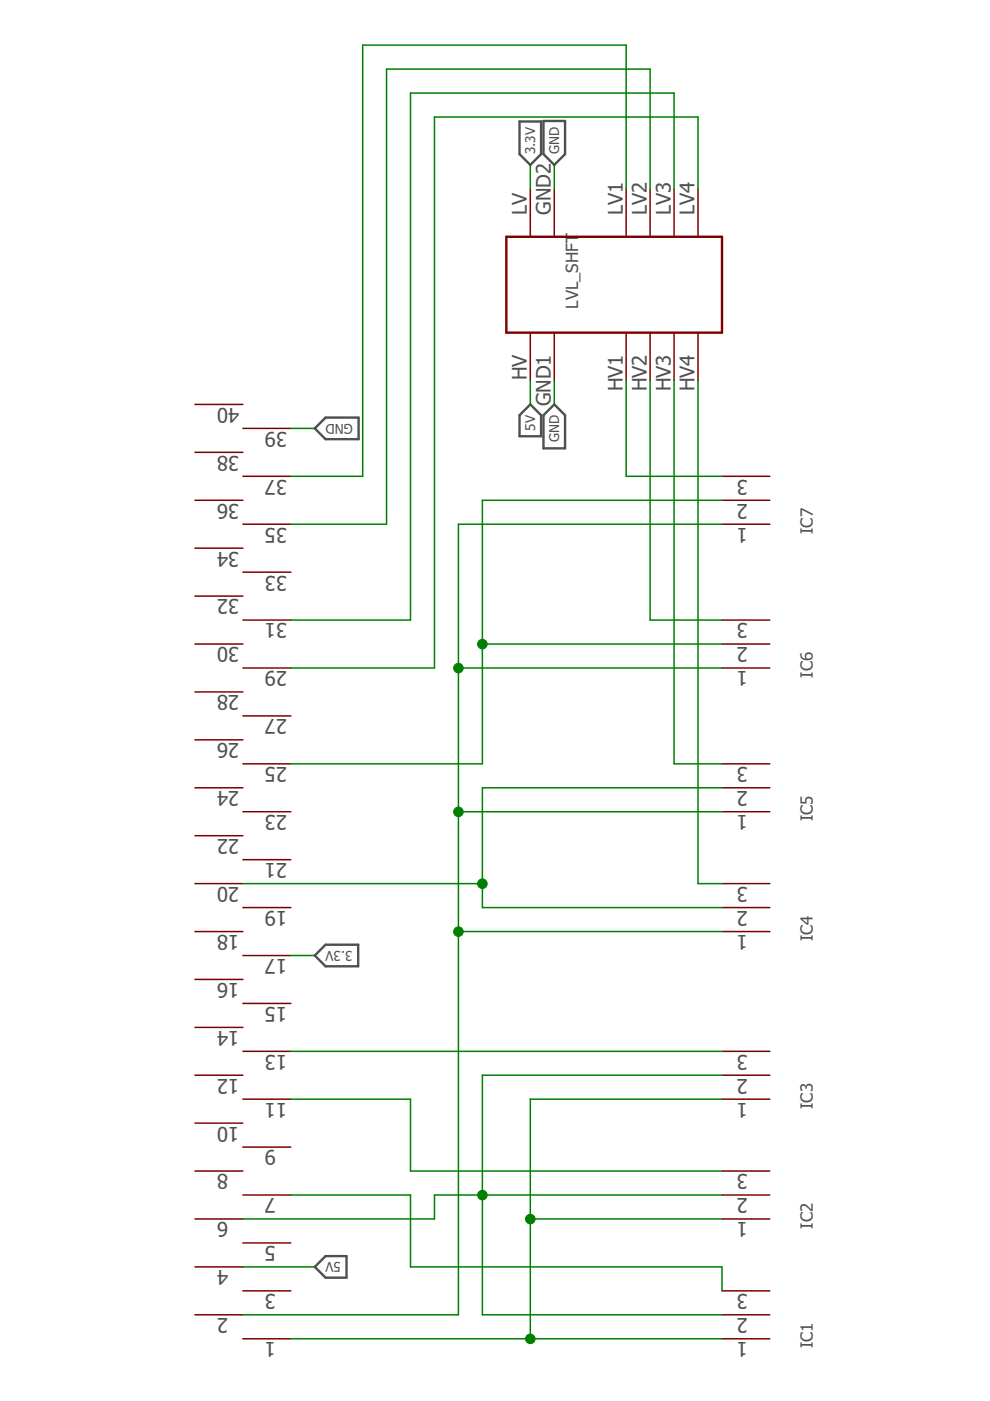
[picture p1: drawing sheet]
<?xml version="1.0" encoding="utf-8"?>
<!DOCTYPE eagle SYSTEM "eagle.dtd">
<eagle version="7.7.0">
<drawing>
<settings>
<setting alwaysvectorfont="no"/>
<setting verticaltext="up"/>
</settings>
<grid distance="0.1" unitdist="inch" unit="inch" style="lines" multiple="1" display="no" altdistance="0.01" altunitdist="inch" altunit="inch"/>
<schematic xreflabel="%F%N/%S.%C%R" xrefpart="/%S.%C%R">
<libraries>
<library name="40goldpin_2_54mm">
<symbols>
<symbol name="40_PIN_2.54MM">
<pin name="P$1" x="-48.26" y="-10.16" visible="pad" length="middle" swaplevel="1" rot="R90"/>
<pin name="P$2" x="-45.72" y="-5.08" visible="pad" length="middle" swaplevel="1" rot="R90"/>
<pin name="P$3" x="-43.18" y="-10.16" visible="pad" length="middle" swaplevel="1" rot="R90"/>
<pin name="P$4" x="-40.64" y="-5.08" visible="pad" length="middle" swaplevel="1" rot="R90"/>
<pin name="P$5" x="-38.1" y="-10.16" visible="pad" length="middle" swaplevel="1" rot="R90"/>
<pin name="P$6" x="-35.56" y="-5.08" visible="pad" length="middle" swaplevel="1" rot="R90"/>
<pin name="P$7" x="-33.02" y="-10.16" visible="pad" length="middle" swaplevel="1" rot="R90"/>
<pin name="P$8" x="-30.48" y="-5.08" visible="pad" length="middle" swaplevel="1" rot="R90"/>
<pin name="P$9" x="-27.94" y="-10.16" visible="pad" length="middle" swaplevel="1" rot="R90"/>
<pin name="P$10" x="-25.4" y="-5.08" visible="pad" length="middle" swaplevel="1" rot="R90"/>
<pin name="P$11" x="-22.86" y="-10.16" visible="pad" length="middle" swaplevel="1" rot="R90"/>
<pin name="P$12" x="-20.32" y="-5.08" visible="pad" length="middle" swaplevel="1" rot="R90"/>
<pin name="P$13" x="-17.78" y="-10.16" visible="pad" length="middle" swaplevel="1" rot="R90"/>
<pin name="P$14" x="-15.24" y="-5.08" visible="pad" length="middle" swaplevel="1" rot="R90"/>
<pin name="P$15" x="-12.7" y="-10.16" visible="pad" length="middle" swaplevel="1" rot="R90"/>
<pin name="P$16" x="-10.16" y="-5.08" visible="pad" length="middle" swaplevel="1" rot="R90"/>
<pin name="P$17" x="-7.62" y="-10.16" visible="pad" length="middle" swaplevel="1" rot="R90"/>
<pin name="P$18" x="-5.08" y="-5.08" visible="pad" length="middle" swaplevel="1" rot="R90"/>
<pin name="P$19" x="-2.54" y="-10.16" visible="pad" length="middle" swaplevel="1" rot="R90"/>
<pin name="P$20" x="0" y="-5.08" visible="pad" length="middle" swaplevel="1" rot="R90"/>
<pin name="P$21" x="2.54" y="-10.16" visible="pad" length="middle" swaplevel="1" rot="R90"/>
<pin name="P$22" x="5.08" y="-5.08" visible="pad" length="middle" swaplevel="1" rot="R90"/>
<pin name="P$23" x="7.62" y="-10.16" visible="pad" length="middle" swaplevel="1" rot="R90"/>
<pin name="P$24" x="10.16" y="-5.08" visible="pad" length="middle" swaplevel="1" rot="R90"/>
<pin name="P$25" x="12.7" y="-10.16" visible="pad" length="middle" swaplevel="1" rot="R90"/>
<pin name="P$26" x="15.24" y="-5.08" visible="pad" length="middle" swaplevel="1" rot="R90"/>
<pin name="P$27" x="17.78" y="-10.16" visible="pad" length="middle" swaplevel="1" rot="R90"/>
<pin name="P$28" x="20.32" y="-5.08" visible="pad" length="middle" swaplevel="1" rot="R90"/>
<pin name="P$29" x="22.86" y="-10.16" visible="pad" length="middle" swaplevel="1" rot="R90"/>
<pin name="P$30" x="25.4" y="-5.08" visible="pad" length="middle" swaplevel="1" rot="R90"/>
<pin name="P$31" x="27.94" y="-10.16" visible="pad" length="middle" swaplevel="1" rot="R90"/>
<pin name="P$32" x="30.48" y="-5.08" visible="pad" length="middle" swaplevel="1" rot="R90"/>
<pin name="P$33" x="33.02" y="-10.16" visible="pad" length="middle" swaplevel="1" rot="R90"/>
<pin name="P$34" x="35.56" y="-5.08" visible="pad" length="middle" swaplevel="1" rot="R90"/>
<pin name="P$35" x="38.1" y="-10.16" visible="pad" length="middle" swaplevel="1" rot="R90"/>
<pin name="P$36" x="40.64" y="-5.08" visible="pad" length="middle" swaplevel="1" rot="R90"/>
<pin name="P$37" x="43.18" y="-10.16" visible="pad" length="middle" swaplevel="1" rot="R90"/>
<pin name="P$38" x="45.72" y="-5.08" visible="pad" length="middle" swaplevel="1" rot="R90"/>
<pin name="P$39" x="48.26" y="-10.16" visible="pad" length="middle" swaplevel="1" rot="R90"/>
<pin name="P$40" x="50.8" y="-5.08" visible="pad" length="middle" swaplevel="1" rot="R90"/>
</symbol>
</symbols>
<devicesets>
<deviceset name="40_PIN_2.54MM" prefix="IC">
<gates>
<gate name="GP" symbol="40_PIN_2.54MM" x="-2.54" y="-2.54" addlevel="can" swaplevel="1"/>
</gates>
<devices>
<device name="" package="40_PIN_2.54MM">
<connects>
<connect gate="GP" pin="P$1" pad="1"/>
<connect gate="GP" pin="P$10" pad="10"/>
<connect gate="GP" pin="P$11" pad="11"/>
<connect gate="GP" pin="P$12" pad="12"/>
<connect gate="GP" pin="P$13" pad="13"/>
<connect gate="GP" pin="P$14" pad="14"/>
<connect gate="GP" pin="P$15" pad="15"/>
<connect gate="GP" pin="P$16" pad="16"/>
<connect gate="GP" pin="P$17" pad="17"/>
<connect gate="GP" pin="P$18" pad="18"/>
<connect gate="GP" pin="P$19" pad="19"/>
<connect gate="GP" pin="P$2" pad="2"/>
<connect gate="GP" pin="P$20" pad="20"/>
<connect gate="GP" pin="P$21" pad="21"/>
<connect gate="GP" pin="P$22" pad="22"/>
<connect gate="GP" pin="P$23" pad="23"/>
<connect gate="GP" pin="P$24" pad="24"/>
<connect gate="GP" pin="P$25" pad="25"/>
<connect gate="GP" pin="P$26" pad="26"/>
<connect gate="GP" pin="P$27" pad="27"/>
<connect gate="GP" pin="P$28" pad="28"/>
<connect gate="GP" pin="P$29" pad="29"/>
<connect gate="GP" pin="P$3" pad="3"/>
<connect gate="GP" pin="P$30" pad="30"/>
<connect gate="GP" pin="P$31" pad="31"/>
<connect gate="GP" pin="P$32" pad="32"/>
<connect gate="GP" pin="P$33" pad="33"/>
<connect gate="GP" pin="P$34" pad="34"/>
<connect gate="GP" pin="P$35" pad="35"/>
<connect gate="GP" pin="P$36" pad="36"/>
<connect gate="GP" pin="P$37" pad="37"/>
<connect gate="GP" pin="P$38" pad="38"/>
<connect gate="GP" pin="P$39" pad="39"/>
<connect gate="GP" pin="P$4" pad="4"/>
<connect gate="GP" pin="P$40" pad="40"/>
<connect gate="GP" pin="P$5" pad="5"/>
<connect gate="GP" pin="P$6" pad="6"/>
<connect gate="GP" pin="P$7" pad="7"/>
<connect gate="GP" pin="P$8" pad="8"/>
<connect gate="GP" pin="P$9" pad="9"/>
</connects>
<technologies>
<technology name=""/>
</technologies>
</device>
</devices>
</deviceset>
</devicesets>
</library>
<library name="Screw_connector">
<symbols>
<symbol name="3,5MM_3PIN">
<pin name="P$1" x="-2.54" y="-7.62" visible="pad" length="middle" swaplevel="1" rot="R90"/>
<pin name="P$2" x="0" y="-7.62" visible="pad" length="middle" swaplevel="1" rot="R90"/>
<pin name="P$3" x="2.54" y="-7.62" visible="pad" length="middle" swaplevel="1" rot="R90"/>
<text x="-3.556" y="0.762" size="1.27" layer="95">&gt;NAME</text>
</symbol>
</symbols>
<devicesets>
<deviceset name="3,5MM_3PIN" prefix="IC">
<gates>
<gate name="G$1" symbol="3,5MM_3PIN" x="0" y="0" swaplevel="1"/>
</gates>
<devices>
<device name="" package="3,5MM_3PIN">
<connects>
<connect gate="G$1" pin="P$1" pad="1"/>
<connect gate="G$1" pin="P$2" pad="2"/>
<connect gate="G$1" pin="P$3" pad="3"/>
</connects>
<technologies>
<technology name=""/>
</technologies>
</device>
</devices>
</deviceset>
</devicesets>
</library>
<library name="level_shifter_MOD12">
<symbols>
<symbol name="LVL_SHIFTER_4CH">
<pin name="HV1" x="-10.16" y="-2.54" visible="pad" length="middle"/>
<pin name="HV2" x="-10.16" y="-5.08" visible="pad" length="middle"/>
<pin name="HV3" x="-10.16" y="-7.62" visible="pad" length="middle"/>
<pin name="HV4" x="-10.16" y="-10.16" visible="pad" length="middle"/>
<pin name="LV1" x="10.16" y="-2.54" visible="pad" length="middle" rot="R180"/>
<pin name="LV2" x="10.16" y="-5.08" visible="pad" length="middle" rot="R180"/>
<pin name="LV3" x="10.16" y="-7.62" visible="pad" length="middle" rot="R180"/>
<pin name="LV4" x="10.16" y="-10.16" visible="pad" length="middle" rot="R180"/>
<pin name="HV" x="-10.16" y="7.62" visible="pad" length="middle"/>
<pin name="LV" x="10.16" y="7.62" visible="pad" length="middle" rot="R180"/>
<pin name="GND1" x="-10.16" y="5.08" visible="pad" length="middle"/>
<pin name="GND2" x="10.16" y="5.08" visible="pad" length="middle" rot="R180"/>
<wire x1="-5.08" y1="10.16" x2="5.08" y2="10.16" width="0.254" layer="94"/>
<wire x1="5.08" y1="10.16" x2="5.08" y2="-12.7" width="0.254" layer="94"/>
<wire x1="5.08" y1="-12.7" x2="-5.08" y2="-12.7" width="0.254" layer="94"/>
<wire x1="-5.08" y1="-12.7" x2="-5.08" y2="10.16" width="0.254" layer="94"/>
<text x="-2.54" y="2.54" size="1.27" layer="95">&gt;NAME</text>
</symbol>
</symbols>
<devicesets>
<deviceset name="LVL_SHIFTER_4CH">
<gates>
<gate name="G$1" symbol="LVL_SHIFTER_4CH" x="0" y="0"/>
</gates>
<devices>
<device name="" package="LVL_SHIFTER_4CH">
<connects>
<connect gate="G$1" pin="GND1" pad="GND1"/>
<connect gate="G$1" pin="GND2" pad="GND2"/>
<connect gate="G$1" pin="HV" pad="HV"/>
<connect gate="G$1" pin="HV1" pad="HV1"/>
<connect gate="G$1" pin="HV2" pad="HV2"/>
<connect gate="G$1" pin="HV3" pad="HV3"/>
<connect gate="G$1" pin="HV4" pad="HV4"/>
<connect gate="G$1" pin="LV" pad="LV"/>
<connect gate="G$1" pin="LV1" pad="LV1"/>
<connect gate="G$1" pin="LV2" pad="LV2"/>
<connect gate="G$1" pin="LV3" pad="LV3"/>
<connect gate="G$1" pin="LV4" pad="LV4"/>
</connects>
<technologies>
<technology name=""/>
</technologies>
</device>
</devices>
</deviceset>
</devicesets>
</library>
</libraries>
<attributes>
</attributes>
<variantdefs>
</variantdefs>
<classes>
<class number="0" name="default" width="0" drill="0">
</class>
</classes>
<parts>
<part name="IC17" library="40goldpin_2_54mm" deviceset="40_PIN_2.54MM" device=""/>
<part name="IC1" library="Screw_connector" deviceset="3,5MM_3PIN" device=""/>
<part name="IC2" library="Screw_connector" deviceset="3,5MM_3PIN" device=""/>
<part name="IC3" library="Screw_connector" deviceset="3,5MM_3PIN" device=""/>
<part name="IC4" library="Screw_connector" deviceset="3,5MM_3PIN" device=""/>
<part name="IC5" library="Screw_connector" deviceset="3,5MM_3PIN" device=""/>
<part name="IC6" library="Screw_connector" deviceset="3,5MM_3PIN" device=""/>
<part name="IC7" library="Screw_connector" deviceset="3,5MM_3PIN" device=""/>
<part name="LVL_SHFT" library="level_shifter_MOD12" deviceset="LVL_SHIFTER_4CH" device=""/>
</parts>
<sheets>
<sheet>
<plain>
</plain>
<instances>
<instance part="IC17" gate="GP" x="58.42" y="152.4"/>
<instance part="IC1" gate="G$1" x="12.7" y="88.9" rot="MR180"/>
<instance part="IC2" gate="G$1" x="25.4" y="88.9" rot="MR180"/>
<instance part="IC3" gate="G$1" x="38.1" y="88.9" rot="MR180"/>
<instance part="IC4" gate="G$1" x="55.88" y="88.9" rot="MR180"/>
<instance part="IC5" gate="G$1" x="68.58" y="88.9" rot="MR180"/>
<instance part="IC6" gate="G$1" x="83.82" y="88.9" rot="MR180"/>
<instance part="IC7" gate="G$1" x="99.06" y="88.9" rot="MR180"/>
<instance part="LVL_SHFT" gate="G$1" x="121.92" y="109.22"/>
</instances>
<busses>
</busses>
<nets>
<net name="3.3V2" class="0">
<segment>
<pinref part="IC17" gate="GP" pin="P$1"/>
<wire x1="10.16" y1="142.24" x2="10.16" y2="116.84" width="0.1524" layer="91"/>
<wire x1="10.16" y1="116.84" x2="10.16" y2="96.52" width="0.1524" layer="91"/>
<wire x1="10.16" y1="116.84" x2="22.86" y2="116.84" width="0.1524" layer="91"/>
<junction x="10.16" y="116.84"/>
<wire x1="22.86" y1="96.52" x2="22.86" y2="116.84" width="0.1524" layer="91"/>
<wire x1="22.86" y1="116.84" x2="35.56" y2="116.84" width="0.1524" layer="91"/>
<junction x="22.86" y="116.84"/>
<wire x1="35.56" y1="96.52" x2="35.56" y2="116.84" width="0.1524" layer="91"/>
<pinref part="IC1" gate="G$1" pin="P$1"/>
<pinref part="IC2" gate="G$1" pin="P$1"/>
<pinref part="IC3" gate="G$1" pin="P$1"/>
</segment>
</net>
<net name="N$2" class="0">
<segment>
<pinref part="IC17" gate="GP" pin="P$2"/>
<wire x1="12.7" y1="147.32" x2="12.7" y2="124.46" width="0.1524" layer="91"/>
<wire x1="12.7" y1="124.46" x2="53.34" y2="124.46" width="0.1524" layer="91"/>
<wire x1="53.34" y1="124.46" x2="53.34" y2="96.52" width="0.1524" layer="91"/>
<wire x1="53.34" y1="124.46" x2="66.04" y2="124.46" width="0.1524" layer="91"/>
<wire x1="66.04" y1="124.46" x2="66.04" y2="96.52" width="0.1524" layer="91"/>
<junction x="53.34" y="124.46"/>
<wire x1="66.04" y1="124.46" x2="81.28" y2="124.46" width="0.1524" layer="91"/>
<wire x1="81.28" y1="124.46" x2="81.28" y2="96.52" width="0.1524" layer="91"/>
<junction x="66.04" y="124.46"/>
<wire x1="81.28" y1="124.46" x2="96.52" y2="124.46" width="0.1524" layer="91"/>
<wire x1="96.52" y1="124.46" x2="96.52" y2="96.52" width="0.1524" layer="91"/>
<junction x="81.28" y="124.46"/>
<pinref part="IC4" gate="G$1" pin="P$1"/>
<pinref part="IC5" gate="G$1" pin="P$1"/>
<pinref part="IC6" gate="G$1" pin="P$1"/>
<pinref part="IC7" gate="G$1" pin="P$1"/>
</segment>
</net>
<net name="N$3" class="0">
<segment>
<wire x1="25.4" y1="121.92" x2="12.7" y2="121.92" width="0.1524" layer="91"/>
<wire x1="12.7" y1="121.92" x2="12.7" y2="96.52" width="0.1524" layer="91"/>
<wire x1="25.4" y1="96.52" x2="25.4" y2="121.92" width="0.1524" layer="91"/>
<wire x1="25.4" y1="121.92" x2="38.1" y2="121.92" width="0.1524" layer="91"/>
<junction x="25.4" y="121.92"/>
<wire x1="25.4" y1="121.92" x2="25.4" y2="127" width="0.1524" layer="91"/>
<pinref part="IC17" gate="GP" pin="P$6"/>
<wire x1="25.4" y1="127" x2="22.86" y2="127" width="0.1524" layer="91"/>
<wire x1="22.86" y1="127" x2="22.86" y2="147.32" width="0.1524" layer="91"/>
<pinref part="IC1" gate="G$1" pin="P$2"/>
<pinref part="IC2" gate="G$1" pin="P$2"/>
<pinref part="IC3" gate="G$1" pin="P$2"/>
<wire x1="38.1" y1="121.92" x2="38.1" y2="96.52" width="0.1524" layer="91"/>
</segment>
</net>
<net name="N$4" class="0">
<segment>
<pinref part="IC17" gate="GP" pin="P$20"/>
<wire x1="58.42" y1="147.32" x2="58.42" y2="121.92" width="0.1524" layer="91"/>
<wire x1="58.42" y1="121.92" x2="55.88" y2="121.92" width="0.1524" layer="91"/>
<wire x1="58.42" y1="121.92" x2="68.58" y2="121.92" width="0.1524" layer="91"/>
<junction x="58.42" y="121.92"/>
<pinref part="IC4" gate="G$1" pin="P$2"/>
<wire x1="55.88" y1="121.92" x2="55.88" y2="96.52" width="0.1524" layer="91"/>
<pinref part="IC5" gate="G$1" pin="P$2"/>
<wire x1="68.58" y1="121.92" x2="68.58" y2="96.52" width="0.1524" layer="91"/>
</segment>
</net>
<net name="N$5" class="0">
<segment>
<pinref part="IC17" gate="GP" pin="P$25"/>
<wire x1="71.12" y1="142.24" x2="71.12" y2="121.92" width="0.1524" layer="91"/>
<wire x1="71.12" y1="121.92" x2="83.82" y2="121.92" width="0.1524" layer="91"/>
<pinref part="IC7" gate="G$1" pin="P$2"/>
<wire x1="83.82" y1="121.92" x2="99.06" y2="121.92" width="0.1524" layer="91"/>
<wire x1="99.06" y1="121.92" x2="99.06" y2="96.52" width="0.1524" layer="91"/>
<pinref part="IC6" gate="G$1" pin="P$2"/>
<wire x1="83.82" y1="96.52" x2="83.82" y2="121.92" width="0.1524" layer="91"/>
<junction x="83.82" y="121.92"/>
</segment>
</net>
<net name="GND" class="0">
<segment>
<pinref part="IC17" gate="GP" pin="P$39"/>
<wire x1="106.68" y1="142.24" x2="106.68" y2="139.7" width="0.1524" layer="91"/>
<label x="106.68" y="139.7" size="1.016" layer="95" rot="R270" xref="yes"/>
</segment>
<segment>
<pinref part="LVL_SHFT" gate="G$1" pin="GND2"/>
<wire x1="132.08" y1="114.3" x2="134.62" y2="114.3" width="0.1524" layer="91"/>
<label x="134.62" y="114.3" size="1.016" layer="95" xref="yes"/>
</segment>
<segment>
<pinref part="LVL_SHFT" gate="G$1" pin="GND1"/>
<wire x1="111.76" y1="114.3" x2="109.22" y2="114.3" width="0.1524" layer="91"/>
<label x="109.22" y="114.3" size="1.016" layer="95" rot="R180" xref="yes"/>
</segment>
</net>
<net name="3.3V" class="0">
<segment>
<pinref part="LVL_SHFT" gate="G$1" pin="LV"/>
<wire x1="132.08" y1="116.84" x2="134.62" y2="116.84" width="0.1524" layer="91"/>
<label x="134.62" y="116.84" size="1.016" layer="95" xref="yes"/>
</segment>
<segment>
<pinref part="IC17" gate="GP" pin="P$17"/>
<wire x1="50.8" y1="142.24" x2="50.8" y2="139.7" width="0.1524" layer="91"/>
<label x="50.8" y="139.7" size="1.016" layer="95" rot="R270" xref="yes"/>
</segment>
</net>
<net name="5V" class="0">
<segment>
<pinref part="LVL_SHFT" gate="G$1" pin="HV"/>
<wire x1="111.76" y1="116.84" x2="109.22" y2="116.84" width="0.1524" layer="91"/>
<label x="109.22" y="116.84" size="1.016" layer="95" rot="R180" xref="yes"/>
</segment>
<segment>
<pinref part="IC17" gate="GP" pin="P$4"/>
<wire x1="17.78" y1="147.32" x2="17.78" y2="139.7" width="0.1524" layer="91"/>
<label x="17.78" y="139.7" size="1.016" layer="95" rot="R270" xref="yes"/>
</segment>
</net>
<net name="N$6" class="0">
<segment>
<pinref part="IC7" gate="G$1" pin="P$3"/>
<wire x1="101.6" y1="96.52" x2="101.6" y2="106.68" width="0.1524" layer="91"/>
<pinref part="LVL_SHFT" gate="G$1" pin="HV1"/>
<wire x1="101.6" y1="106.68" x2="111.76" y2="106.68" width="0.1524" layer="91"/>
</segment>
</net>
<net name="N$7" class="0">
<segment>
<pinref part="LVL_SHFT" gate="G$1" pin="HV2"/>
<pinref part="IC6" gate="G$1" pin="P$3"/>
<wire x1="111.76" y1="104.14" x2="86.36" y2="104.14" width="0.1524" layer="91"/>
<wire x1="86.36" y1="104.14" x2="86.36" y2="96.52" width="0.1524" layer="91"/>
</segment>
</net>
<net name="N$8" class="0">
<segment>
<pinref part="LVL_SHFT" gate="G$1" pin="HV3"/>
<pinref part="IC5" gate="G$1" pin="P$3"/>
<wire x1="111.76" y1="101.6" x2="71.12" y2="101.6" width="0.1524" layer="91"/>
<wire x1="71.12" y1="101.6" x2="71.12" y2="96.52" width="0.1524" layer="91"/>
</segment>
</net>
<net name="N$9" class="0">
<segment>
<pinref part="LVL_SHFT" gate="G$1" pin="HV4"/>
<pinref part="IC4" gate="G$1" pin="P$3"/>
<wire x1="111.76" y1="99.06" x2="58.42" y2="99.06" width="0.1524" layer="91"/>
<wire x1="58.42" y1="99.06" x2="58.42" y2="96.52" width="0.1524" layer="91"/>
</segment>
</net>
<net name="N$10" class="0">
<segment>
<pinref part="LVL_SHFT" gate="G$1" pin="LV1"/>
<wire x1="132.08" y1="106.68" x2="147.32" y2="106.68" width="0.1524" layer="91"/>
<wire x1="147.32" y1="106.68" x2="147.32" y2="134.62" width="0.1524" layer="91"/>
<pinref part="IC17" gate="GP" pin="P$37"/>
<wire x1="147.32" y1="134.62" x2="101.6" y2="134.62" width="0.1524" layer="91"/>
<wire x1="101.6" y1="134.62" x2="101.6" y2="142.24" width="0.1524" layer="91"/>
</segment>
</net>
<net name="N$11" class="0">
<segment>
<pinref part="LVL_SHFT" gate="G$1" pin="LV2"/>
<wire x1="132.08" y1="104.14" x2="144.78" y2="104.14" width="0.1524" layer="91"/>
<wire x1="144.78" y1="104.14" x2="144.78" y2="132.08" width="0.1524" layer="91"/>
<pinref part="IC17" gate="GP" pin="P$35"/>
<wire x1="144.78" y1="132.08" x2="96.52" y2="132.08" width="0.1524" layer="91"/>
<wire x1="96.52" y1="132.08" x2="96.52" y2="142.24" width="0.1524" layer="91"/>
</segment>
</net>
<net name="N$12" class="0">
<segment>
<pinref part="LVL_SHFT" gate="G$1" pin="LV3"/>
<wire x1="132.08" y1="101.6" x2="142.24" y2="101.6" width="0.1524" layer="91"/>
<wire x1="142.24" y1="101.6" x2="142.24" y2="129.54" width="0.1524" layer="91"/>
<pinref part="IC17" gate="GP" pin="P$31"/>
<wire x1="142.24" y1="129.54" x2="86.36" y2="129.54" width="0.1524" layer="91"/>
<wire x1="86.36" y1="129.54" x2="86.36" y2="142.24" width="0.1524" layer="91"/>
</segment>
</net>
<net name="N$13" class="0">
<segment>
<pinref part="LVL_SHFT" gate="G$1" pin="LV4"/>
<wire x1="132.08" y1="99.06" x2="139.7" y2="99.06" width="0.1524" layer="91"/>
<wire x1="139.7" y1="99.06" x2="139.7" y2="127" width="0.1524" layer="91"/>
<pinref part="IC17" gate="GP" pin="P$29"/>
<wire x1="139.7" y1="127" x2="81.28" y2="127" width="0.1524" layer="91"/>
<wire x1="81.28" y1="127" x2="81.28" y2="142.24" width="0.1524" layer="91"/>
</segment>
</net>
<net name="N$14" class="0">
<segment>
<pinref part="IC1" gate="G$1" pin="P$3"/>
<wire x1="15.24" y1="96.52" x2="17.78" y2="96.52" width="0.1524" layer="91"/>
<wire x1="17.78" y1="96.52" x2="17.78" y2="129.54" width="0.1524" layer="91"/>
<pinref part="IC17" gate="GP" pin="P$7"/>
<wire x1="17.78" y1="129.54" x2="25.4" y2="129.54" width="0.1524" layer="91"/>
<wire x1="25.4" y1="129.54" x2="25.4" y2="142.24" width="0.1524" layer="91"/>
</segment>
</net>
<net name="N$15" class="0">
<segment>
<pinref part="IC2" gate="G$1" pin="P$3"/>
<wire x1="27.94" y1="96.52" x2="27.94" y2="129.54" width="0.1524" layer="91"/>
<pinref part="IC17" gate="GP" pin="P$11"/>
<wire x1="27.94" y1="129.54" x2="35.56" y2="129.54" width="0.1524" layer="91"/>
<wire x1="35.56" y1="129.54" x2="35.56" y2="142.24" width="0.1524" layer="91"/>
</segment>
</net>
<net name="N$16" class="0">
<segment>
<pinref part="IC3" gate="G$1" pin="P$3"/>
<pinref part="IC17" gate="GP" pin="P$13"/>
<wire x1="40.64" y1="96.52" x2="40.64" y2="142.24" width="0.1524" layer="91"/>
</segment>
</net>
</nets>
</sheet>
</sheets>
</schematic>
</drawing>
</eagle>
